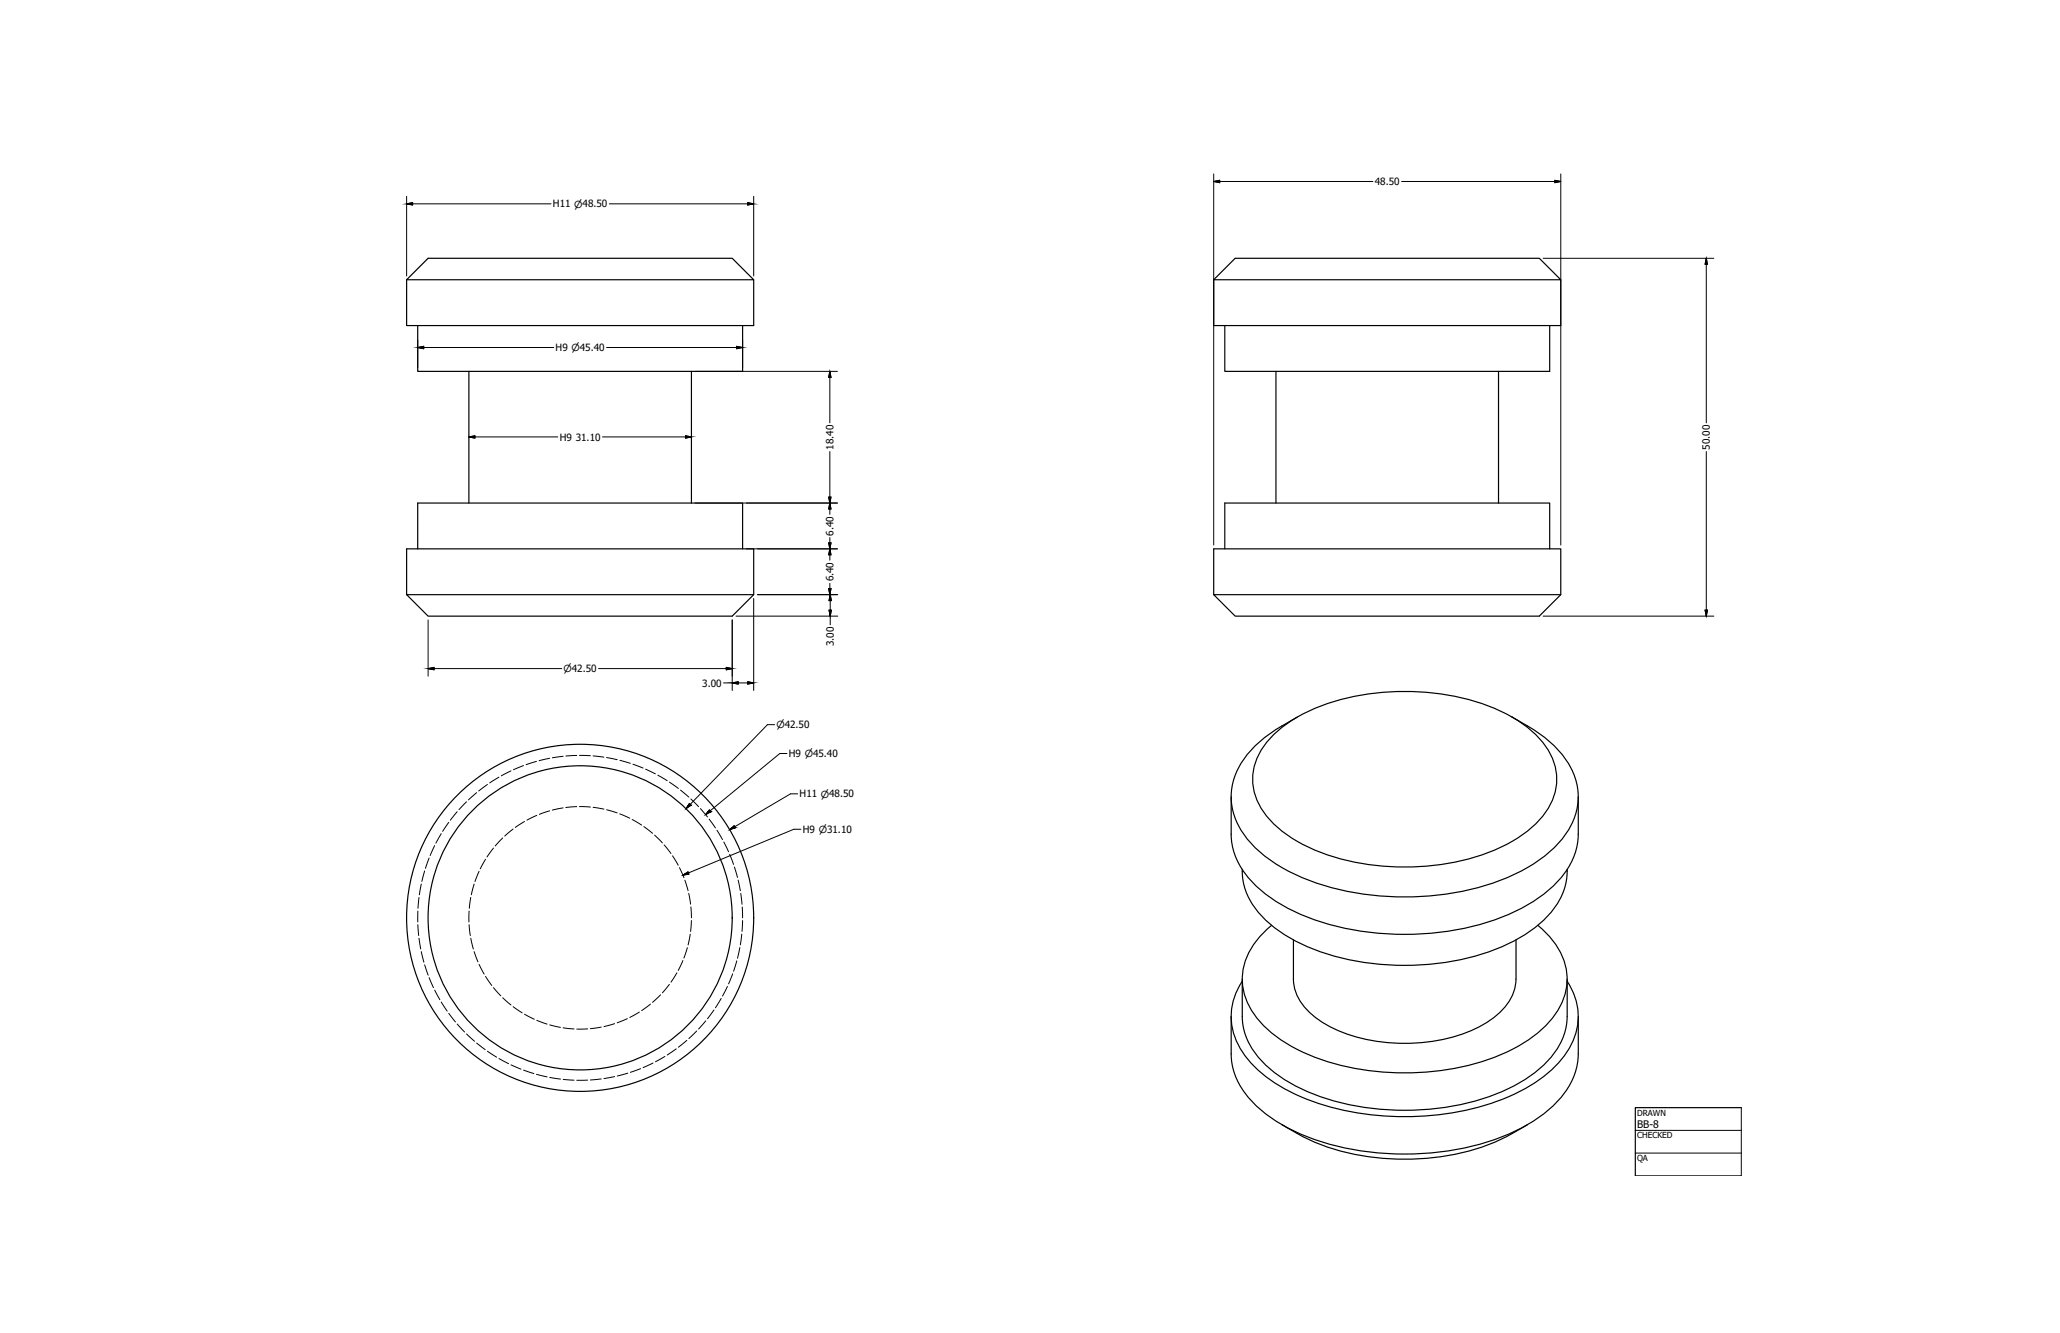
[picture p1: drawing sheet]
<svg xmlns="http://www.w3.org/2000/svg" width="864mm" height="559mm" viewBox="0 0 864 559" stroke-linecap="round" stroke-linejoin="round" font-family="sans-serif">
<!-- layer: Visible (ANSI) -->
<g fill="none" stroke="#000" stroke-width=".5">
<path d="M170.5 117.3h145.5l-9-9h-127.5l-9 9v19.2h145.5v-19.2M508.8 117.3h145.5l-9-9h-127.5l-9 9v19.2h145.5v-19.2M175.1 136.5v19.2h136.2v-19.2M513.5 136.5v19.2h136.2v-19.2M196.6 155.7v55.2M289.9 155.7v55.2M534.9 155.7v55.2M628.2 155.7v55.2M175.1 230.1v-19.2h136.2v19.2M513.5 230.1v-19.2h136.2v19.2M170.5 249.3v-19.2h145.5v19.2l-9 9h-127.5l-9-9h145.5M508.8 249.3v-19.2h145.5v19.2l-9 9h-127.5l-9-9h145.5"/>
<path d="M533.4 308.5a67.1 67.1 0 0 1 35.4-16.8 101.6 101.6 0 0 1 62 7.2 41.7 41.7 0 0 1 19.8 18.4 23.1 23.1 0 0 1-4.3 25.4 59.6 59.6 0 0 1-29.6 17.1 104.3 104.3 0 0 1-66.4-3.8 46.7 46.7 0 0 1-21.9-17.7 23.1 23.1 0 0 1 3.1-27.7zM543.8 300.6a74.4 74.4 0 0 0-18.2 12.7 27.7 27.7 0 0 0-8.1 28.7 39.4 39.4 0 0 0 16.5 19.6 101 101 0 0 0 54.9 14.4 105.2 105.2 0 0 0 51.4-12.3 42.5 42.5 0 0 0 20-21.7 26.7 26.7 0 0 0-5.9-26.3 51.2 51.2 0 0 0-14.1-11.4l-6.3-3.7M516.1 334v15.7a30.9 30.9 0 0 0 12.5 23.5 87 87 0 0 0 45.6 17.6 113.4 113.4 0 0 0 62.7-9.6 48.2 48.2 0 0 0 22.1-20.3 25.8 25.8 0 0 0 2.6-11.2v-15.7M520.8 364.5a28.8 28.8 0 0 0 11.6 22.8 81.4 81.4 0 0 0 42.8 16.6 106.1 106.1 0 0 0 58.7-9 45.2 45.2 0 0 0 20.6-19.1 24.7 24.7 0 0 0 2.5-11.3M533.1 387.9a29 29 0 0 0-12.2 24.8 31.9 31.9 0 0 0 14 21.8 87.4 87.4 0 0 0 45.9 15 104.4 104.4 0 0 0 53.3-9.7 42.6 42.6 0 0 0 21-20.2 25.1 25.1 0 0 0-6-27.5l-4.4-4.2M542.2 394v16.4a21.1 21.1 0 0 0 9.8 16.5 64.1 64.1 0 0 0 40.1 10.4 59.3 59.3 0 0 0 35.5-11.8 20.4 20.4 0 0 0 7.9-15.1l.1-16.4M520.8 411.3a26.2 26.2 0 0 0 2.3 32.8 65.7 65.7 0 0 0 32.3 19.3 119 119 0 0 0 77.1-3.7 53.9 53.9 0 0 0 25.1-19.7 25.7 25.7 0 0 0-.6-28.7M520.8 410.4v15.7a28.9 28.9 0 0 0 11.6 22 81.4 81.4 0 0 0 42.8 16.5 106.1 106.1 0 0 0 58.7-9 45.2 45.2 0 0 0 20.6-19 24.1 24.1 0 0 0 2.5-10.5v-15.7M516.1 426.1v15.7a30.9 30.9 0 0 0 12.5 23.5 87 87 0 0 0 45.6 17.6 113.4 113.4 0 0 0 62.7-9.6 48.2 48.2 0 0 0 22.1-20.3 25.8 25.8 0 0 0 2.6-11.2v-15.7M537.4 471.5a96.3 96.3 0 0 0 63.7 13.8 87.5 87.5 0 0 0 39.2-13.8"/>
<circle cx="243.2" cy="384.8" r="72.8"/>
<circle cx="243.2" cy="384.8" r="63.8"/>
</g>
<!-- layer: Hidden (ANSI) -->
<g fill="none" stroke="#000" stroke-width=".42">
<path d="M224.9 319.2l-4.4 1.3M230.5 317.9l-4.5 1M236.1 317l-4.5 .7M241.8 316.7l-4.6 .2M242.9 316.7l4.6 .1M248.6 316.9l4.6 .5M254.3 317.6l4.5 .9M259.9 318.7l4.4 1.3M195.6 336.1l-3.2 3.3M199.8 332.3l-3.4 3M204.3 328.9l-3.6 2.7M209.2 325.8l-3.9 2.4"/>
<path d="M214.2 323.2l-4 2M219.5 320.9l-4.2 1.8M230.5 339.9l-4.4 1.5M236.1 338.7l-4.5 .9M241.8 338.1l-4.6 .4M242.9 338.1l4.6 .2M248.7 338.4l4.5 .8M254.3 339.5l4.4 1.3M265.3 320.4l4.3 1.6M270.6 322.4l4.2 2M275.8 325l3.9 2.3M280.7 327.9l3.7 2.6"/>
<path d="M285.3 331.2l3.5 3M289.6 334.9l3.3 3.2M293.6 339l3 3.5M179.9 359.7l-1.5 4.3M182.2 354.5l-1.9 4.1M185 349.5l-2.3 4M188.1 344.7l-2.5 3.8M191.7 340.3l-2.9 3.5M206.9 355.5l-2.7 3.7M210.7 351.3l-3.1 3.3M215.1 347.5l-3.5 3M219.9 344.4l-3.9 2.5"/>
<path d="M225 341.8l-4.1 2M259.8 341.2l4.2 1.8M265 343.5l4 2.4M269.9 346.5l3.7 2.8M274.4 350.1l3.3 3.2M278.4 354.2l2.9 3.6M281.9 358.8l2.4 3.9M297.3 343.4l2.6 3.7M300.6 348l2.3 4M303.4 353l2 4.1M305.9 358.1l1.6 4.3M175.7 376.2l-.5 4.6"/>
<path d="M176.6 370.6l-.8 4.5M178 365.1l-1.2 4.4M197.4 376.2l-.7 4.6M198.8 370.6l-1.2 4.5M200.8 365.3l-1.7 4.2M203.5 360.2l-2.2 4M284.8 363.7l1.9 4.2M287.1 369l1.4 4.4M288.7 374.5l.8 4.5M307.9 363.5l1.3 4.3M309.4 368.9l1 4.5M310.5 374.5l.6 4.6"/>
<path d="M175.2 381.9l-.1 4.6M175.2 387.6l.3 4.6M175.7 393.3l.7 4.5M176.6 398.9l1.1 4.5M196.7 381.9l-.1 4.6M196.7 387.6l.5 4.6M197.4 393.3l1 4.5M198.8 398.9l1.6 4.3M288.2 397.2l-1.5 4.4M289.4 391.6l-.9 4.5M289.6 380.2l.3 4.6M289.8 385.9l-.3 4.6"/>
<path d="M310.2 397.2l-1 4.5M311 391.6l-.6 4.5M311.2 380.2l.1 4.6M311.3 385.9l-.2 4.6M178 404.5l1.5 4.3M179.9 409.8l1.8 4.2M182.2 415.1l2.2 4M200.8 404.3l2.2 4M203.6 409.3l2.6 3.8M206.9 414l3 3.4M210.7 418.3l3.5 3M276.9 417l-3.3 3.2"/>
<path d="M280.6 412.6l-2.9 3.6M283.8 407.8l-2.5 3.9M286.3 402.7l-2 4.1M302.3 418.6l-2.4 3.8M305 413.5l-2.1 4.1M307.1 408.2l-1.7 4.3M308.9 402.8l-1.4 4.4M185 420.1l2.5 3.8M188.1 424.8l2.8 3.6M191.7 429.3l3.1 3.3M195.6 433.4l3.3 3.1M199.8 437.3l3.6 2.7"/>
<path d="M215.1 422l3.8 2.6M219.9 425.2l4.1 2.1M225 427.7l4.4 1.6M230.5 429.6l4.4 1.1M236.1 430.9l4.5 .4M246.4 431.3l-4.6 .1M252.1 430.6l-4.6 .6M257.6 429.1l-4.4 1.2M263 427l-4.3 1.8M268 424.3l-4 2.2M272.7 420.9l-3.7 2.8M283.5 439.7l-3.8 2.6"/>
<path d="M287.9 436.1l-3.5 2.9M292.1 432.2l-3.3 3.2M295.9 427.9l-3 3.5M299.3 423.4l-2.7 3.7M204.4 440.7l3.8 2.5M209.2 443.7l4 2.2M214.2 446.4l4.2 1.8M219.5 448.6l4.3 1.4M224.9 450.4l4.4 1M230.5 451.7l4.5 .7M236.1 452.5l4.6 .3M246.4 452.8l-4.6 .1"/>
<path d="M252 452.3l-4.5 .4M257.7 451.3l-4.5 .8M263.2 449.9l-4.4 1.2M268.6 448l-4.3 1.5M273.8 445.6l-4.2 1.9M278.7 442.9l-3.9 2.2"/>
</g>
<!-- layer: Title (ANSI) -->
<path d="M730 464.3h-44.4v28.6" fill="none" stroke="#000" stroke-width=".5"/>
<path d="M685.6 473.9h44.4M730 464.3v28.6h-44.4M685.6 483.4h44.4" fill="none" stroke="#000" stroke-width=".42"/>
<!-- layer: Dimension (ANSI) -->
<g fill="none" stroke="#000" stroke-width=".42">
<path d="M508.8 76.1l2.5-.5v1zM508.8 72.9v155.6M508.8 76.1h66.8M587.6 76.1h66.7l-2.5 .5v-1l2.5 .5M654.3 72.9v155.6M170.5 85.4l2.5 .5v-1l-2.5 .5h60.5M170.5 82.3v33.4M255.4 85.4h60.6M313.5 84.9l2.5 .5-2.5 .5zM316 82.3v33.4M646.9 108.3h71.6M715.3 108.3l-.5 2.5h1l-.5-2.5v69"/>
<path d="M175.1 145.7l2.5-.5v1zM175.1 142.5v11.6M175.1 145.7h57M254.3 145.7h57l-2.5 .5v-1l2.5 .5M291.5 155.7h59.6M311.3 142.5v11.6M347.9 155.7l.5 2.5h-1zM347.9 155.7v21.6M196.6 183.2l2.5-.5v1zM196.6 183.2h37.2M252.6 183.2h37.3l-2.5 .5v-1l2.5 .5M347.9 189.3v21.6l-.5-2.5h1l-1 5h1l-.5-2.5v4.7"/>
<path d="M715.3 189.3v69M291.5 210.9h59.6M312.9 230.1h38.2M347.4 227.6h1l-.5 2.5zM347.9 225.4v4.7l-.5 2.5h1l-.5-2.5v4.7M179.5 259.9v23.6M307 259.9v29.6M308.6 258.3h42.6M316 250.9v38.6M317.6 249.3h33.6M347.4 246.8h1l-.5 2.5zM347.9 244.5v4.8"/>
<path d="M348 249.3l.5 2.5h-1zM348 249.3v9l-.5-2.5h1l-.5 2.5v3.6M646.9 258.3h71.6M714.8 255.8h1l-.5 2.5zM304.5 279.8l2.5 .5-2.5 .5zM179.5 280.3l2.5 .5v-1l-2.5 .5h56M250.9 280.3h56.1M303.3 286.3h3.7l2.5 .5v-1l-2.5 .5h9M313.5 285.8l2.5 .5-2.5 .5zM324.7 303.8h-3l-34.1 35.2 1.4-2.1 .7 .7-2.1 1.4M329.9 315.9h-3l-31.1 25.6 1.6-2 .6 .8-2.2 1.2M334.4 332.8h-3l-25.5 15 1.9-1.7 .5 .9-2.4 .8"/>
<path d="M335.8 347.6h-3l-46.5 19.3 2.1-1.4 .4 .9-2.5 .5"/>
</g>
<g fill="#000" stroke="#000" stroke-width=".42">
<path d="M715.3 108.3l.5 2.5h-1zM347.9 155.7l.5 2.5h-1zM347.4 208.4h1l-.5 2.5zM347.9 210.9l.5 2.5h-1zM347.4 227.6h1l-.5 2.5zM347.9 230.1l.5 2.5h-1zM347.4 246.8h1l-.5 2.5zM347.5 255.8h1l-.5 2.5zM348 249.3l.5 2.5h-1zM714.8 255.8h1l-.5 2.5z"/>
<path d="M508.8 76.1l2.5-.5v.5zM508.8 76.1l2.5 .5v-.5z"/>
<path d="M651.8 75.6l2.5 .5h-2.5zM651.8 76.1v.5l2.5-.5z"/>
<path d="M170.5 85.4l2.5-.5v.5zM170.5 85.4l2.5 .5v-.5z"/>
<path d="M313.5 84.9l2.5 .5h-2.5zM313.5 85.4v.5l2.5-.5z"/>
<path d="M175.1 145.7l2.5-.5v.5zM175.1 145.7l2.5 .5v-.5z"/>
<path d="M308.8 145.2l2.5 .5h-2.5zM308.8 145.7v.5l2.5-.5z"/>
<path d="M196.6 183.2l2.5-.5v.5zM196.6 183.2l2.5 .5v-.5z"/>
<path d="M287.4 182.7l2.5 .5h-2.5zM287.4 183.2v.5l2.5-.5z"/>
<path d="M179.5 280.3l2.5-.5v.5zM179.5 280.3l2.5 .5v-.5z"/>
<path d="M304.5 279.8l2.5 .5h-2.5zM304.5 280.3v.5l2.5-.5z"/>
<path d="M307 286.3l2.5-.5v.5zM307 286.3l2.5 .5v-.5z"/>
<path d="M313.5 285.8l2.5 .5h-2.5zM313.5 286.3v.5l2.5-.5z"/>
<path d="M289 336.9l.7 .7h-1.2zM288.5 337.6l-.9 1.4 2.1-1.4z"/>
<path d="M297.4 339.5l.6 .8h-1.2zM296.8 340.3l-1 1.2 2.2-1.2z"/>
<path d="M306.8 347l1-.9 .5 .9zM305.9 347.8l2.4-.8h-1.5z"/>
<path d="M287.1 366.4l1.3-.9 .4 .9zM286.3 366.9l2.5-.5h-1.7z"/>
</g>
<text font-size="4.4" x="686.3" y="473">BB-8</text>
<g font-size="4.2">
<text x="576.4" y="77.6">48.50</text>
<text x="231.8" y="86.9">H11 ⌀48.50</text>
<text x="232.9" y="147.2">H9 ⌀45.40</text>
<text x="234.6" y="184.7">H9</text>
<text x="241.4" y="184.7">31.10</text>
<text x="349.4" y="188.5" transform="rotate(-90 349.4 188.5)">18.40</text>
<text x="716.8" y="188.5" transform="rotate(-90 716.8 188.5)">50.00</text>
<text x="349.4" y="224.5" transform="rotate(-90 349.4 224.5)">6.40</text>
<text x="349.4" y="243.8" transform="rotate(-90 349.4 243.8)">6.40</text>
<text x="349.6" y="270.8" transform="rotate(-90 349.6 270.8)">3.00</text>
<text x="294.4" y="287.8">3.00</text>
<text x="330.7" y="317.3">H9 ⌀45.40</text>
<text x="335.2" y="334.3">H11 ⌀48.50</text>
<text x="336.6" y="349.1">H9 ⌀31.10</text>
</g>
<g font-size="4.1">
<text x="236.3" y="281.9">⌀42.50</text>
<text x="325.5" y="305.4">⌀42.50</text>
</g>
<g font-size="3.5">
<text x="686.3" y="467.6">DRAWN</text>
<text x="686.3" y="477.2">CHECKED</text>
<text x="686.3" y="486.7">QA</text>
</g>
</svg>
